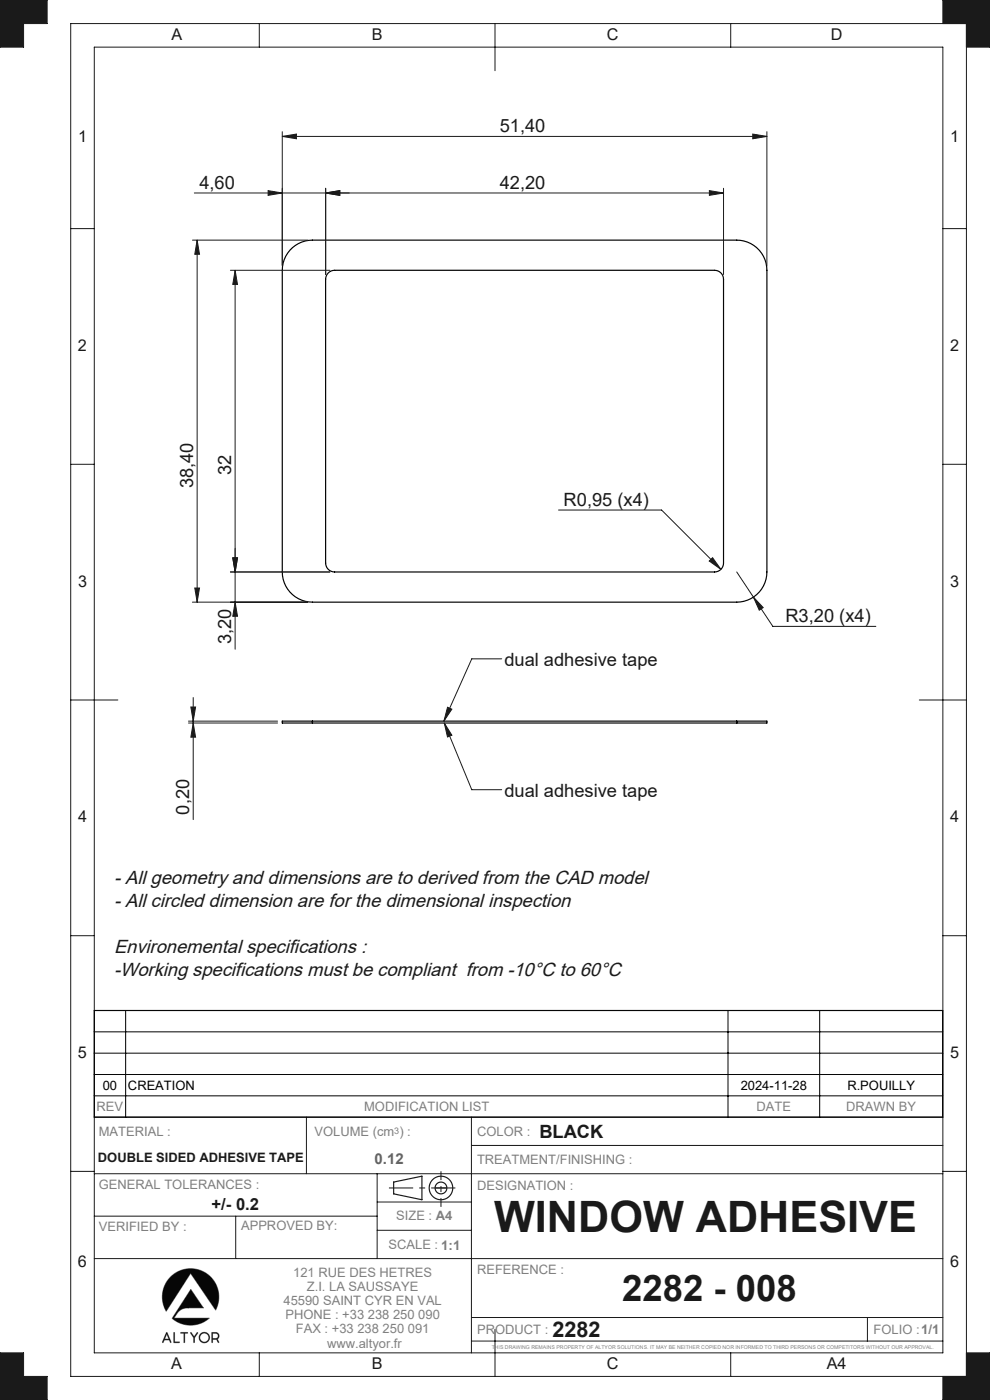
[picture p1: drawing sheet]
<svg xmlns="http://www.w3.org/2000/svg" width="210mm" height="297mm" viewBox="0 0 210 297" stroke-linecap="round" stroke-linejoin="round" font-family="sans-serif">
<path d="M62 52.6a6.4 6.4 0 0 1 4.3-1.7h90a6.4 6.4 0 0 1 6.4 6.4v64a6.4 6.4 0 0 1-6.4 6.4h-90a6.4 6.4 0 0 1-6.4-6.4v-64a6.4 6.4 0 0 1 2.1-4.7zM69.6 57.9l.6-.4 .8-.2h80.6a1.9 1.9 0 0 1 1.9 1.9v60.2a1.9 1.9 0 0 1-1.9 1.9h-80.6a1.9 1.9 0 0 1-1.9-1.9v-60.2l.1-.7zM66.3 153h-6.4v.4h6.4M66.3 153v.4M66.3 153h90M66.3 153.4h90M156.3 153h6.4v.4h-6.4M156.3 153v.4" fill="none" stroke="#000" stroke-width=".25"/>
<g fill="none" stroke="#191924" stroke-width=".25">
<path d="M83.5 250.8l6-1.3v5l-6-1.2z"/>
<circle cx="93.5" cy="252" r="2.5"/>
<circle cx="93.5" cy="252" r="1.25"/>
</g>
<g fill="none" stroke="#808080" stroke-width=".21">
<path d="M36.1 271a6 6 0 0 1 7.8-.7 6 6 0 0 1 1.8 7.6l-5.3-7.8-5.1 8.1a6 6 0 0 1 .8-7.2zM40.5 273.6l2.6 3.9h-3.2a2.69 2.69 0 0 0-2.4 1.3l-.6 .8h7.5a6 6 0 0 1-7.9 .1zM34.5 284.8h.1M34.5 284.8l.3-.5h1.1l.3 .5M35.4 283l.4 1.1h-.9zM36.2 284.8l-.8-2.1-.9 2.1M36.2 284.8h.1M36.9 282.7h.1v2h1l.1 .1h-1.2zM38.3 282.7h1.5l-.6 .1-.1 2-.1-2h-.6zM40.5 282.7l.7 .9 .6-.9h.1l-.6 1.1v1h-.2a2.04 2.04 0 0 0-.7-2zM44.9 282.8l.9-.1a.74 .74 0 0 1 .7 .5 .74 .74 0 0 1-.4 .9l.2 .7M44.9 282.8v2h.2v-.7h.8l.4 .7"/>
<path d="M45.1 282.8h.7a.56 .56 0 0 1 .5 .6 .56 .56 0 0 1-.5 .6h-.7zM46.3 284.8h.1"/>
<circle cx="43.3" cy="283.8" r="1.12"/>
<circle cx="43.3" cy="283.8" r=".96"/>
</g>
<path d="M92.3 252h2.5" fill="none" stroke="#191924" stroke-width=".21" stroke-dasharray="30.5 1.3 1.3 1.3" stroke-linecap="butt"/>
<path d="M93.5 248.5v7.5" fill="none" stroke="#191924" stroke-width=".21" stroke-dasharray="30.5 1.3 1.3 1.3" stroke-dashoffset="28.6" stroke-linecap="butt"/>
<path d="M82.5 252h14.1" fill="none" stroke="#191924" stroke-width=".21" stroke-dasharray="30.5 1.3 1.3 1.3" stroke-dashoffset="25.3" stroke-linecap="butt"/>
<g fill="none" stroke="#191924" stroke-width=".21">
<path d="M0 0h10v5h-5v5h-5zM15 5h190v287h-190zM20 10h180v277h-180zM55 5v5M105 5v10M155 5v5M200 5v-5h10v10h-5M15 48.5h5M200 48.5h5M15 98.5h5M200 98.5h5M15 148.5h10"/>
<path d="M195 148.5h10M15 198.5h5M200 198.5h5M20 237h180M65 237v12M100 237v50M15 248.5h5M20 249h180M20 258h60M50 258v9M80 249v18M80 255h20"/>
<path d="M100 243h100M200 248.5h5M20 267h180M80 261h20M100 279.5h100M184 279.5v5M0 287h5v5h5v5h-10zM55 287v5M100 284.5h100M105 282v10M155 287v5M205 287h5v10h-10v-5"/>
</g>
<path d="M36.2 270.9a6 6 0 0 0-.9 7.3l5.1-8.1 5.3 7.8a6 6 0 0 0-1.7-7.6 6 6 0 0 0-7.8 .6zM40.5 273.6l-4 6.1a6 6 0 0 0 7.9-.1h-7.5l.6-.8a2.65 2.65 0 0 1 2.4-1.3h3.2zM35.3 282.7l-.8 2.1h.1l.2-.5h1.1l.3 .5-.8-2.1zM35.4 283l.4 1.1h-.9zM38.3 282.7l.1 .1h.6v2h.1l.1-2 .6-.1zM36.9 282.7v2.1h1.1v-.1h-1v-2zM42.2 283.8a1.15 1.15 0 0 0 2.3 0 1.15 1.15 0 0 0-2.3 0zM42.4 283.8a.96 .96 0 0 1 1.9 0 .96 .96 0 0 1-1.9 0zM40.4 282.7l.7 1.1v1h.1l.1-1 .6-1.1h-.1l-.6 .9zM45 282.7l-.1 2.1h.2v-.7h.8l.5 .7-.3-.7 .4-.5-.2-.6-.4-.3zM45.1 282.8l1 .2 .2 .4-.1 .4-.3 .2h-.8z" fill-rule="evenodd" fill="#000"/>
<path d="M0 287v10h10v-5h-5v-5zM200 0h10v10h-5v-5h-5zM200 292h5v-5h5v10h-10zM0 0h10v5h-5v5h-5z" fill-rule="evenodd" fill="#191924"/>
<g fill="none" stroke="#191924" stroke-width=".21">
<path d="M59.9 28.9l3-.5v1zM59.9 27.9v28.4M59.9 28.9h102.8M69.1 39.9v18.3M153.5 39.9v18.3M159.7 28.4l3 .5-3 .5zM162.7 27.9v28.4M40.8 50.9h24.5M41.8 50.9l.5 3h-1zM41.8 50.9v76.8M48.9 57.3h21.1M49.9 57.3l.5 3h-1z"/>
<path d="M49.9 57.3v80.4M56.9 40.4l3 .5-3 .5zM69.1 40.9l3-.5v1zM150.5 40.4l3 .5-3 .5zM153.5 40.9h-112.3M49.4 118.3h1l-.5 3zM118.5 108.2h21.8l12.6 12.6M151.2 118.3l1.7 2.5-2.5-1.8zM40.8 127.7h24.5M41.3 124.7h1l-.5 3zM49.9 127.7l.5 3h-1zM70 121.3h-21.1"/>
<path d="M106.4 139.8h-6.3l-5.9 13.2M156.3 121.3l7.6 11.6h21.9M159.8 126.7l2.1 2.2-.8 .6zM40 153h18.9M40 153.4h18.9M40.5 150h1l-.5 3zM41 153.4l.5 3h-1zM41 148v25.9M94.2 153.4l1.6 2.6-.9 .3zM94.2 153.4l5.9 14.1h6.3M94.9 150l.9 .5-1.6 2.5z"/>
</g>
<path d="M20 218.9h180M26.6 214.4v22.6M154.4 214.4v22.6M173.9 214.4v22.6M20 223.4h180M20 227.9h180M20 232.5h180" fill="none" stroke="#000" stroke-width=".21"/>
<path d="M20 214.4h180v22.6h-180z" fill="none" stroke="#000" stroke-width=".25"/>
<g fill="#191924">
<path d="M94.2 153.4l1.6 2.6-.9 .3zM94.9 150l.9 .5-1.6 2.5z"/>
<path d="M69.1 40.9l3-.5v1zM56.9 40.4l3 .5-3 .5z"/>
<path d="M59.9 28.9l3-.5v1zM159.7 28.4l3 .5-3 .5zM159.8 126.7l1.3 2.8 .8-.6zM69.1 40.9l3-.5v1zM150.5 40.4l3 .5-3 .5zM151.2 118.3l-.8 .7 2.5 1.8z"/>
<path d="M49.4 118.3h1l-.5 3zM49.9 57.3l.5 3h-1z"/>
<path d="M41.8 50.9l.5 3h-1zM41.3 124.7h1l-.5 3zM49.4 118.3h1l-.5 3zM49.9 127.7l.5 3h-1zM40.5 150h1l-.5 3zM41 153.4l.5 3h-1z"/>
</g>
<text font-size="9.2" fill="#191924" x="104.8" y="261.4">WINDOW ADHESIVE</text>
<text font-size="7.8" fill="#191924" x="131.9" y="275.9">2282 - 008</text>
<text font-size="4.6" fill="#191924" x="117.2" y="283.6">2282</text>
<g font-size="4" fill="#191924">
<text x="24.2" y="187.5">- All geometry and dimensions are to derived from the CAD model</text>
<text x="24.2" y="192.4">- All circled dimension are for the dimensional inspection</text>
<text x="24.2" y="202.2">Environemental specifications :</text>
<text x="24.2" y="207.1">-Working specifications must be compliant from -10°C to 60°C</text>
</g>
<g font-size="3.9" fill="#191924">
<text x="106" y="28.1">51,40</text>
<text x="42.3" y="40.1">4,60</text>
<text x="106" y="40.1">42,20</text>
<text x="49" y="100.8" transform="rotate(-90 49 100.8)">32</text>
<text x="40.9" y="103.5" transform="rotate(-90 40.9 103.5)">38,40</text>
<text x="119.6" y="107.3">R0,95 (x4)</text>
<text x="49" y="136.7" transform="rotate(-90 49 136.7)">3,20</text>
<text x="166.6" y="132">R3,20 (x4)</text>
<text x="107" y="141.2">dual adhesive tape</text>
<text x="40.1" y="172.8" transform="rotate(-90 40.1 172.8)">0,20</text>
<text x="107" y="169">dual adhesive tape</text>
<text x="114.4" y="241.3">BLACK</text>
</g>
<text font-size="3.5" fill="#191924" x="44.9" y="256.8">+/- 0.2</text>
<g font-size="3.4" fill="#191924">
<text x="36.4" y="8.5">A</text>
<text x="78.9" y="8.5">B</text>
<text x="128.8" y="8.5">C</text>
<text x="176.3" y="8.5">D</text>
<text x="16.6" y="30.2">1</text>
<text x="201.5" y="30.2">1</text>
<text x="16.5" y="74.5">2</text>
<text x="201.5" y="74.5">2</text>
<text x="16.6" y="124.4">3</text>
<text x="201.5" y="124.5">3</text>
<text x="16.5" y="174.5">4</text>
<text x="201.5" y="174.5">4</text>
<text x="16.5" y="224.5">5</text>
<text x="201.5" y="224.5">5</text>
<text x="16.5" y="268.7">6</text>
<text x="201.5" y="268.7">6</text>
<text x="36.3" y="290.5">A</text>
<text x="78.8" y="290.5">B</text>
<text x="128.7" y="290.5">C</text>
<text x="175.4" y="290.5">A4</text>
</g>
<text font-size="3.2" fill="#646464" x="79.5" y="247">0.12</text>
<g font-size="2.7">
<text x="21.8" y="231.1">00</text>
<text x="27.1" y="231.1">CREATION</text>
<text x="157.1" y="231.1">2024-11-28</text>
<text x="179.7" y="231.1">R.POUILLY</text>
</g>
<g font-size="2.7" fill="#808080">
<text x="20.5" y="235.7">REV</text>
<text x="77.3" y="235.7">MODIFICATION LIST</text>
<text x="160.5" y="235.7">DATE</text>
<text x="179.5" y="235.7">DRAWN BY</text>
<text x="21" y="241">MATERIAL :</text>
<text x="66.7" y="241.1">VOLUME (cm ) :</text>
<text x="101.2" y="241.1">COLOR :</text>
<text x="101.2" y="247">TREATMENT/FINISHING :</text>
<text x="21" y="252.2">GENERAL TOLERANCES :</text>
<text x="101.2" y="252.4">DESIGNATION :</text>
<text x="21" y="261.1">VERIFIED BY :</text>
<text x="51.1" y="260.9">APPROVED BY:</text>
<text x="84" y="258.8">SIZE : A4</text>
<text x="82.4" y="265.1">SCALE : 1:1</text>
<text x="62.2" y="270.9">121 RUE DES HETRES</text>
<text x="65.1" y="273.9">Z.I. LA SAUSSAYE</text>
<text x="101.2" y="270.2">REFERENCE :</text>
<text x="60.1" y="276.9">45590 SAINT CYR EN VAL</text>
<text x="60.5" y="279.9">PHONE : +33 238 250 090</text>
<text x="62.8" y="282.9">FAX : +33 238 250 091</text>
<text x="69.4" y="285.9">www.altyor.fr</text>
<text x="101.2" y="283">PRODUCT :</text>
<text x="185.3" y="283">FOLIO :1/1</text>
</g>
<text font-size="2.7" fill="#191924" x="20.8" y="246.6">DOUBLE SIDED ADHESIVE TAPE</text>
<text font-size="1.9" fill="#808080" x="83.6" y="240.6">3</text>
<text font-size="1.1" fill="#808080" x="104.3" y="286.2">THIS DRAWING REMAINS PROPERTY OF ALTYOR SOLUTIONS. IT MAY BE NEITHER COPIED NOR INFORMED TO THIRD PERSONS OR COMPETITORS WITHOUT OUR APPROVAL.</text>
</svg>
